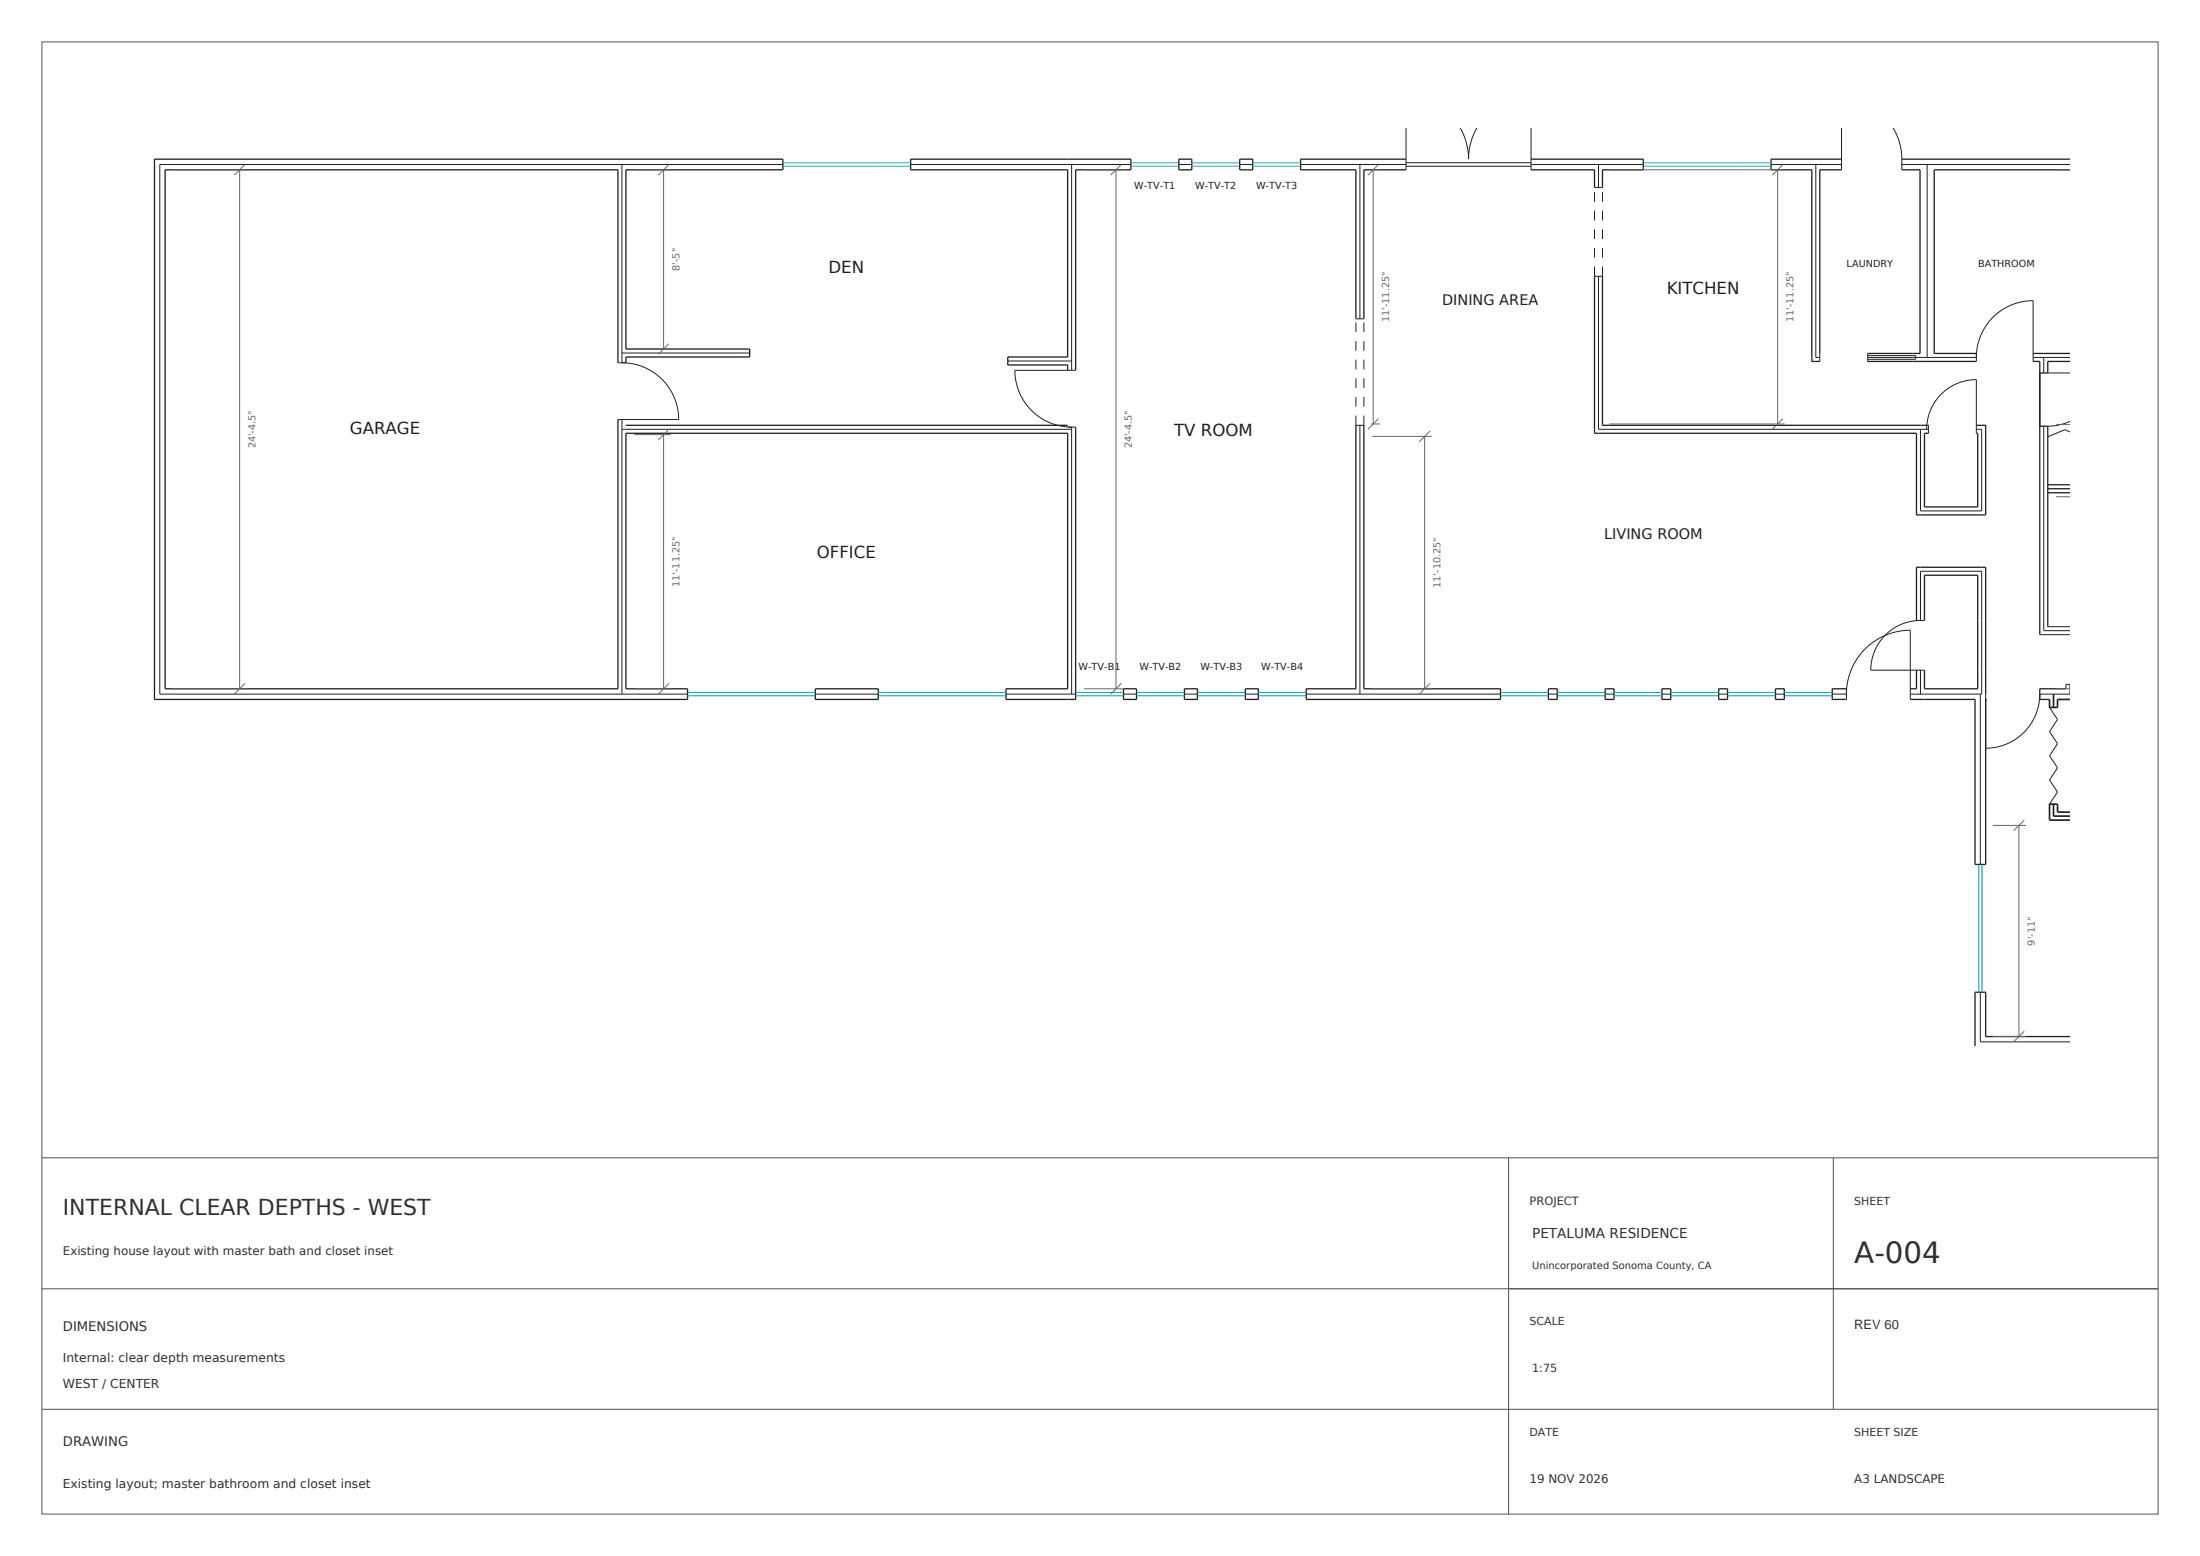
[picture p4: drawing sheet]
<svg xmlns="http://www.w3.org/2000/svg" width="420mm" height="297mm" viewBox="0 0 420 297" stroke-linecap="round" stroke-linejoin="round" font-family="sans-serif">
<g fill="none" stroke="#202020" stroke-width=".25">
<path d="M225 30.4h2.5v2h-2.5zM236.7 30.4h2.5v2h-2.5zM268.4 30.4h-20.1v2h10.6v28.5M268.4 32.4h-8v28.5M292.3 32.4h12.1v3.4M292.3 30.4h21.4v2h-7.8v3.4M351.6 32.4h-4.2v35.1M351.6 30.4h-13.5v2h7.8v36.6h1.5M363.1 32.4h3.5v35.1h-10M363.1 30.4h32M395.1 32.4h-25.8v35.1h8M304.4 52.7v30h61.5v15.6h13.2v-17.1h-1.8"/>
<path d="M305.9 52.7v28.5h62.3M118 69.2v-36.8h-86.5v99.1h86.5v-51.4M119.5 69.2v-1.1h23.6v-1.5h-23.6v-34.2h30v-2h-120v103.1h101.8v-2h-11.8v-48.8h84.3v48.8h-11.7v2h13.2v-52M203.8 70.7v-1h-11.4v-1.6h11.4v-35.7h-30v-2h42.1v2h-10.6v38.3M356.6 69h20.7M388.1 69h1.3v52.1M388.1 67.5h7M395.1 69h-4.2v2.2h-1.5M119.5 81.2h84.3M258.9 81.2v50.3h-9.5v2h37.1v-2h-26.1v-50.3M368.2 82.7h-.8v14.1h10.2v-14.1h-.3M389.4 81.4h1.5v38.2"/>
<path d="M390.9 92.5h4.2M390.9 93.3h4.2M390.9 94.1h4.2M365.9 118.4v-10.1h13.2v24.2M367.4 118.4v-8.6h10.2v21.7h-10.2v-3.6M155.6 131.5h12.1v2h-12.1zM214.5 131.5h2.5v2h-2.5zM226.1 131.5h2.5v2h-2.5zM237.7 131.5h2.5v2h-2.5zM295.6 131.5h1.7v2h-1.7zM306.4 131.5h1.7v2h-1.7zM317.3 131.5h1.7v2h-1.7z"/>
<path d="M328.1 131.5h1.7v2h-1.7zM338.9 131.5h1.7v2h-1.7zM352.5 131.5h-2.7v2h2.7M364.7 133.5h12.3v31.5h2.1v-31.5M365.9 127.9v3.6h-1.2M379.1 133.5h.1M394.4 131.5h-5v2h1.9M395.1 197.9h-16v-8.5h-2.1v10.1"/>
</g>
<g fill="none" stroke="#202020" stroke-width=".19">
<path d="M118.7 31.4v37.8a10.8 10.8 0 0 1 10.9 10.9h-11.6M149.5 31.4h-119v101.1h100.8M173.8 31.4h42.1M204.6 31.4v39.3M225 31.4h2.5M236.7 31.4h2.5M248.3 31.4h20.1M259.6 31.4v29.5M268.4 24.4v8M268.4 31.1h23.9M268.4 31.7h23.9M278.8 24.4a11.9 11.9 0 0 1 1.6 6 11.9 11.9 0 0 1 1.5-6"/>
<path d="M292.3 31.4h21.4M292.3 24.4v8M304.4 35.8h1.5M304.4 36.6v1.9M305.2 31.4v4.4M305.9 36.6v1.9M338.1 31.4h13.5M346.7 31.4v36.8h.7M351.6 24.4v8M361.4 24.4a11.5 11.5 0 0 1 1.7 6v2M363.1 31.4h32M367.9 31.4v36.8"/>
<path d="M304.4 50.9v1.8h1.5v-1.8M304.4 40.2v1.9M304.4 43.8v1.8M304.4 47.3v1.9M305.2 52.7v29.2h63M305.9 40.2v1.9M305.9 43.8v1.8M305.9 47.3v1.9M118 69.2h1.5M118.7 67.4h24.4M192.4 68.9h12.2M205.3 70.7h-11.6a10.8 10.8 0 0 0 10.9 10.8v51"/>
<path d="M258.9 79.3v1.9h1.5v-1.9M258.9 60.9h1.5M258.9 61.5v1.9M258.9 65.1v1.9M258.9 68.7v1.8M258.9 72.2v1.9M258.9 75.8v1.8M260.4 61.5v1.9M260.4 65.1v1.9M260.4 68.7v1.8M260.4 72.2v1.9M260.4 75.8v1.8"/>
<path d="M347.4 67.5v1.5M356.6 68.2h20.7a10.8 10.8 0 0 1 10.8-10.8v11.6M356.6 67.5v1.5M356.6 67.9h9.1v.7h-9.1M377.3 67.5v1.5M388.1 68.2h7M390.2 68.2v3M390.9 71.2h4.2M118.7 80.1v52.4M118.7 81.9h85.9M203.8 81.5h1.5M259.6 81.2v51.3"/>
<path d="M366.6 81.9v15.6h11.7v-15.6h-1M367.8 81.9a9.5 9.5 0 0 1 9.5-9.4v10.2M368.2 81.2v1.5M390.2 81.4v39h4.9M395.1 80.5l-2.1 .6-2.1 .3M395.1 82.4l-.9-.4-3.3 1.4M365.9 118.4h1.5M390.9 119.6h4.2M155.6 132.5h12.1M192.1 132.5h13.2M214.5 132.5h2.5M226.1 132.5h2.5"/>
<path d="M237.7 132.5h2.5M249.4 132.5h37.1M295.6 132.5h1.7M306.4 132.5h1.7M317.3 132.5h1.7M328.1 132.5h1.7M338.9 132.5h1.7M349.8 132.5h2.7a12.2 12.2 0 0 1 12.2-12.2v13.2M352.5 131.5v2M366.6 127.9v4.6M367.4 127.9h-10.2a9.5 9.5 0 0 1 9.4-9.5v-9.4h11.7v23.5h-13.6M378.1 132.5v32.5"/>
<path d="M379.1 132.5v10.3a10.3 10.3 0 0 0 10.3-10.3h5.7M389.4 121.1h5.7M391.3 135l1.5 2.3-1.5 2.3 1.5 2.4-1.5 2.3 1.5 2.3-1.5 2.3 1.5 2.3-1.5 2.3M395.1 130.6h-.7v.9M378.1 189.4v9.5h17"/>
</g>
<g fill="none" stroke="#00a9ba" stroke-width=".19">
<path d="M149.5 31.1h24.3M149.5 31.7h24.3M215.9 31.1h9.1M215.9 31.7h9.1M227.5 31.1h9.2M227.5 31.7h9.2M239.2 31.1h9.1M239.2 31.7h9.1M313.7 31.1h24.4M313.7 31.7h24.4M131.3 132.8h24.3M131.3 132.2h24.3"/>
<path d="M167.7 132.8h24.4M167.7 132.2h24.4M205.3 132.8h9.2M205.3 132.2h9.2M217 132.8h9.1M217 132.2h9.1M228.6 132.8h9.1M228.6 132.2h9.1M240.2 132.8h9.2M240.2 132.2h9.2M286.5 132.8h9.1M286.5 132.2h9.1"/>
<path d="M297.3 132.8h9.1M297.3 132.2h9.1M308.1 132.8h9.2M308.1 132.2h9.2M319 132.8h9.1M319 132.2h9.1M329.8 132.8h9.1M329.8 132.2h9.1M340.6 132.8h9.2M340.6 132.2h9.2M377.8 165v24.4M378.4 165v24.4"/>
</g>
<path d="M391.3 133.5v1.5h1.5v-1.5h2.3M392 132.5v2.5M392 153.5v2.3h3.1M395.1 155h-2.3v-1.5h-1.5v3h3.8" fill="none" stroke="#202020" stroke-width=".32"/>
<path d="M32.9 32.4h14.2M45.7 32.4v99.1M46.8 31.4l-2.1 2M32.9 131.5h14.2M46.8 130.5l-2.1 2" fill="none" stroke="#666" stroke-width=".19"/>
<path d="M47.1 77.3h2.1v9.3h-2.1z" fill-rule="evenodd" fill="#fff"/>
<path d="M121.1 32.4h6.9M126.7 32.4v34.2M127.7 31.4l-2 2M121.1 66.6h6.9M127.7 65.6l-2 2" fill="none" stroke="#666" stroke-width=".19"/>
<path d="M128.1 46.3h2.1v6.4h-2.1z" fill-rule="evenodd" fill="#fff"/>
<path d="M121.1 83h6.9M126.7 83v48.5M127.7 81.9l-2 2.1M121.1 131.5h6.9M127.7 130.5l-2 2" fill="none" stroke="#666" stroke-width=".19"/>
<path d="M128.1 101.4h2.1v11.7h-2.1z" fill-rule="evenodd" fill="#fff"/>
<path d="M207 32.4h7.4M213 32.4v99.1M214.1 31.4l-2.1 2M207 131.5h7.4M214.1 130.5l-2.1 2" fill="none" stroke="#666" stroke-width=".19"/>
<path d="M214.4 77.3h2.1v9.3h-2.1z" fill-rule="evenodd" fill="#fff"/>
<path d="M261.7 32.4h1.8M262.2 32.4v48.5M263.2 31.4l-2.1 2M263.2 79.9l-2.1 2M261.7 80.9h1.8" fill="none" stroke="#666" stroke-width=".19"/>
<path d="M263.5 50.8h2.1v11.7h-2.1z" fill-rule="evenodd" fill="#fff"/>
<path d="M307.3 32.4h33.4M339.4 32.4v48.5M340.4 31.4l-2 2M340.4 79.9l-2 2M307.3 80.9h33.4" fill="none" stroke="#666" stroke-width=".19"/>
<path d="M340.7 50.8h2.2v11.7h-2.2z" fill-rule="evenodd" fill="#fff"/>
<path d="M392.5 32.4h2.6M392.5 81h2.6M392.5 94.8h2.6M392.5 131.5h2.6M380.4 157.6h6.4M385.4 157.6v40.3M386.4 156.5l-2 2.1M380.4 197.9h6.4M386.4 196.8l-2 2.1" fill="none" stroke="#666" stroke-width=".19"/>
<path d="M386.8 173.9h2.1v7.6h-2.1z" fill-rule="evenodd" fill="#fff"/>
<path d="M262 83.3h11.3M272 83.3v48.2M273 82.3l-2 2M262 131.5h11.3M273 130.5l-2 2" fill="none" stroke="#666" stroke-width=".19"/>
<path d="M273.3 101.5h2.2v11.7h-2.2z" fill-rule="evenodd" fill="#fff"/>
<path d="M8 8h404v281h-404z" fill="none" stroke="#555" stroke-width=".19"/>
<path d="M8 221h404M288 221v68M350 221v48M8 246h404M8 269h404" fill="none" stroke="#515151" stroke-width=".19"/>
<g fill="#fff" stroke="#fff" stroke-width=".35">
<path d="M354 251.1h9.1v2.5h-9.1z"/>
<path d="M354 250.6h8.5v3.4h-8.5z"/>
</g>
<text font-size="5.6" fill="#303030" x="354" y="241">A-004</text>
<text font-size="4.2" fill="#303030" x="12" y="232">INTERNAL CLEAR DEPTHS - WEST</text>
<g font-size="3.2" fill="#202020">
<text x="158.2" y="52.1">DEN</text>
<text x="318.2" y="56.1">KITCHEN</text>
<text x="66.8" y="82.9">GARAGE</text>
<text x="224.2" y="83.2">TV ROOM</text>
<text x="155.9" y="106.6">OFFICE</text>
</g>
<g font-size="2.8" fill="#202020">
<text x="275.3" y="58.2">DINING AREA</text>
<text x="306.2" y="102.9">LIVING ROOM</text>
</g>
<text font-size="2.6" fill="#303030" x="292.5" y="236.3">PETALUMA RESIDENCE</text>
<g font-size="2.5" fill="#303030">
<text x="12" y="254">DIMENSIONS</text>
<text x="12" y="276">DRAWING</text>
</g>
<text font-size="2.5" fill="#333" x="354" y="253.6">REV 60</text>
<g font-size="2.4" fill="#303030">
<text x="12" y="260">Internal: clear depth measurements</text>
<text x="12" y="265">WEST / CENTER</text>
<text x="12" y="284">Existing layout; master bathroom and closet inset</text>
</g>
<g font-size="2.3" fill="#303030">
<text x="12" y="239.5">Existing house layout with master bath and closet inset</text>
<text x="292" y="283">19 NOV 2026</text>
<text x="354" y="283">A3 LANDSCAPE</text>
</g>
<text font-size="2.2" fill="#303030" x="292" y="230">PROJECT</text>
<g font-size="2.1" fill="#303030">
<text x="354" y="230">SHEET</text>
<text x="292" y="253">SCALE</text>
<text x="292.5" y="261.9">1:75</text>
<text x="292" y="274">DATE</text>
<text x="354" y="274">SHEET SIZE</text>
</g>
<g font-size="1.9" fill="#202020">
<text x="216.5" y="36.1">W-TV-T1</text>
<text x="228.2" y="36.1">W-TV-T2</text>
<text x="239.8" y="36.1">W-TV-T3</text>
<text x="352.5" y="51">LAUNDRY</text>
<text x="377.6" y="51">BATHROOM</text>
<text x="205.9" y="127.9">W-TV-B1</text>
<text x="217.5" y="127.9">W-TV-B2</text>
<text x="229.2" y="127.9">W-TV-B3</text>
<text x="240.8" y="127.9">W-TV-B4</text>
</g>
<g font-size="1.9" fill="#666">
<text x="129.7" y="51.7" transform="rotate(-90 129.7 51.7)">8'-5&quot;</text>
<text x="265.2" y="61.5" transform="rotate(-90 265.2 61.5)">11'-11.25&quot;</text>
<text x="342.4" y="61.5" transform="rotate(-90 342.4 61.5)">11'-11.25&quot;</text>
<text x="48.8" y="85.6" transform="rotate(-90 48.8 85.6)">24'-4.5&quot;</text>
<text x="216.1" y="85.6" transform="rotate(-90 216.1 85.6)">24'-4.5&quot;</text>
<text x="129.7" y="112.1" transform="rotate(-90 129.7 112.1)">11'-11.25&quot;</text>
<text x="275" y="112.2" transform="rotate(-90 275 112.2)">11'-10.25&quot;</text>
<text x="388.5" y="180.5" transform="rotate(-90 388.5 180.5)">9'-11&quot;</text>
</g>
<text font-size="1.9" fill="#303030" x="292.5" y="242.3">Unincorporated Sonoma County, CA</text>
</svg>
